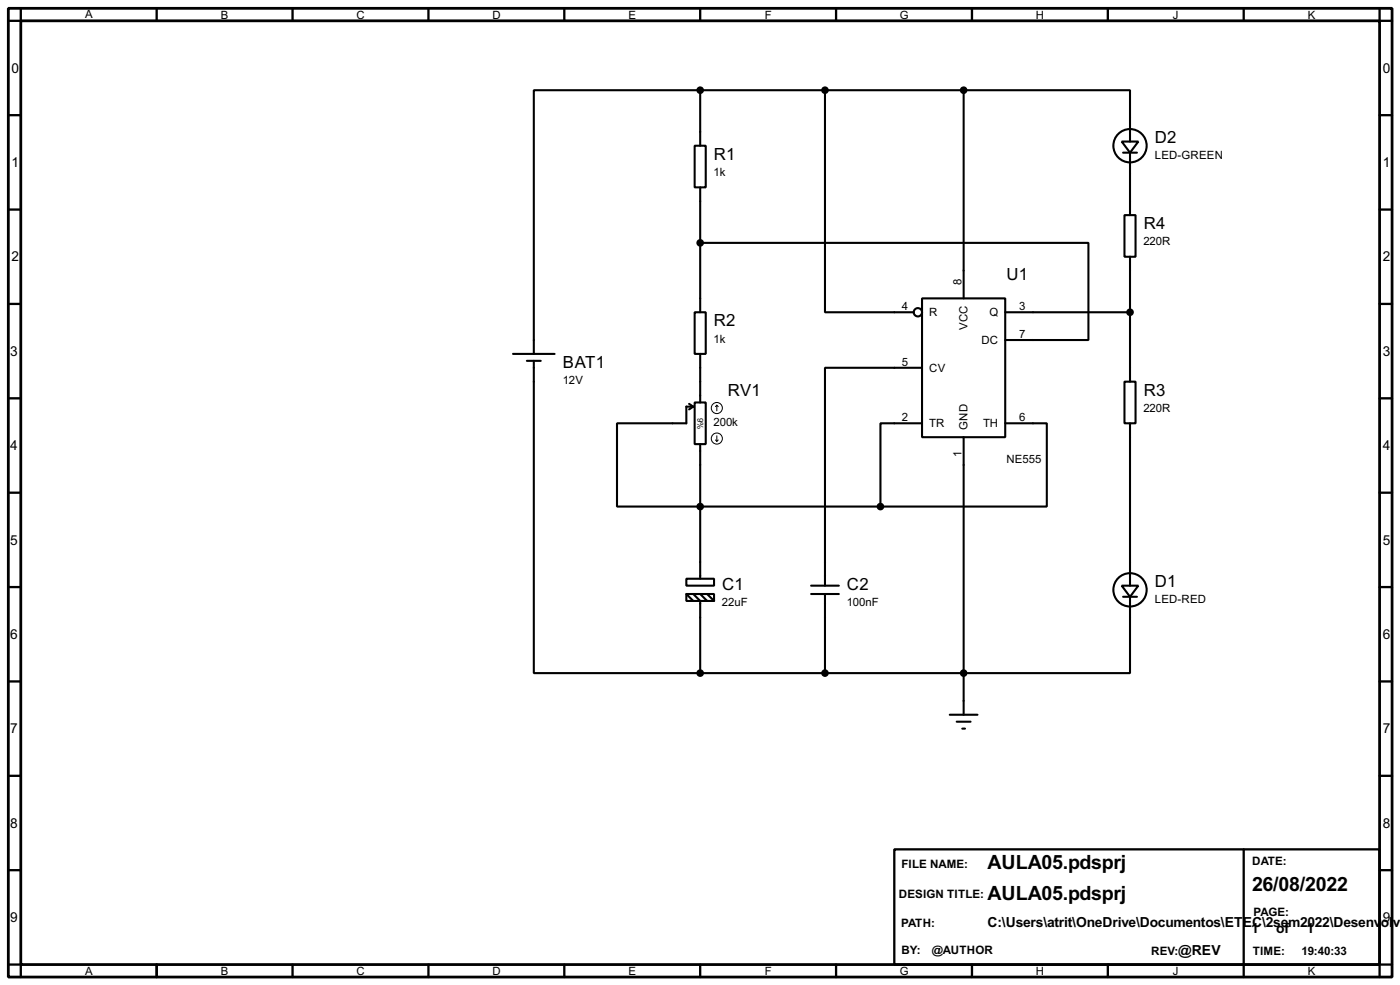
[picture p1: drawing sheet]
<svg xmlns="http://www.w3.org/2000/svg" width="256mm" height="180mm" viewBox="0 0 256 180" stroke-linecap="round" stroke-linejoin="round" font-family="sans-serif">
<path d="M1.5 1.5h253.5v177.3h-253.5zM3.8 3.8h248.9v172.7h-248.9z" fill="none" stroke="#000" stroke-width=".51"/>
<g fill="none" stroke="#000" stroke-width=".42">
<path d="M3.8 1.5v2.3h-2.3M28.7 1.5v2.3M53.6 1.5v2.3M78.5 1.5v2.3M103.4 1.5v2.3M128.3 1.5v2.3M153.2 1.5v2.3M178.1 1.5v2.3M202.9 1.5v2.3M227.8 1.5v2.3M252.7 1.5v2.3h2.3M1.5 21.1h2.3"/>
<path d="M1.5 38.4h2.3M252.7 21.1h2.3M252.7 38.4h2.3M1.5 55.6h2.3M252.7 55.6h2.3M1.5 72.9h2.3M252.7 72.9h2.3M1.5 90.2h2.3M252.7 90.2h2.3M1.5 107.4h2.3M252.7 107.4h2.3M1.5 124.7h2.3"/>
<path d="M252.7 124.7h2.3M1.5 142h2.3M1.5 159.3h2.3M163.8 155.4h88.9v21.1h-88.9zM227.8 155.4v23.4M252.7 142h2.3M252.7 159.3h2.3M1.5 176.5h2.3v2.3M28.7 176.5v2.3M53.6 176.5v2.3M78.5 176.5v2.3M103.4 176.5v2.3"/>
<path d="M128.3 176.5v2.3M153.2 176.5v2.3M178.1 176.5v2.3M202.9 176.5v2.3M255 176.5h-2.3v2.3"/>
</g>
<g fill="none" stroke="#000" stroke-width=".38">
<path d="M128.3 16.5h-30.5v48.3M128.3 16.5v10.2M128.3 16.5h48.2M151.1 16.5v40.6h16.3M176.5 16.5h30.5v9.4M176.5 16.5v38.1M127.3 26.7h2v7.6h-2zM128.3 34.3v22.8M205.5 25.9h3l-1.5 2zM205.7 27.9h2.6M206 39.4h2v7.6h-2zM207 27.9v11.5"/>
<path d="M127.3 57.1h2v7.7h-2zM128.3 44.4h71.1v17.8h-15.3M168.9 54.6h15.2v25.4h-15.2zM184.1 57.1h22.9M207 47v22.8M94 64.8h7.6M96.5 66h2.6M97.8 66v57.2h30.5M126.2 73.9l.8 .5M127 74.4h-1.3v3.1h-12.7v15.2h48.3M127 74.4l-.8 .5M127.3 73.7h2v7.6h-2z"/>
<path d="M128.3 64.8v8.9M168.9 77.5h-7.6v15.2M168.9 67.3h-17.8v39.9M184.1 77.5h7.7v15.2h-30.5M206 69.8h2v7.7h-2zM207 77.5v29.7M128.3 81.3v24.6M176.5 80v50.8M125.7 105.9h5.1v1.3h-5.1zM125.7 108.7h5.1v1.3h-5.1zM125.7 108.7l1.3 1.3M127 108.7l1.3 1.3v13.2"/>
<path d="M128.3 108.7l1.2 1.3M129.5 108.7l1.3 1.3M148.6 108.7h5.1M148.6 107.2h5.1M151.1 108.7v14.5M205.5 107.2h3l-1.5 2zM205.7 109.2h2.6M207 109.2v14h-78.7M174 130.8h5.1M175.3 132.1h2.5M176.3 133.3h.5"/>
<circle cx="207" cy="26.7" r="3"/>
<circle cx="168.1" cy="57.2" r=".76"/>
<circle cx="207" cy="108" r="3"/>
</g>
<g fill="#000" stroke="#000" stroke-width=".38">
<circle cx="128.3" cy="16.5" r=".51"/>
<circle cx="151.1" cy="16.5" r=".51"/>
<circle cx="176.5" cy="16.5" r=".51"/>
<circle cx="128.3" cy="44.4" r=".51"/>
<circle cx="207" cy="57.1" r=".51"/>
<circle cx="128.3" cy="92.7" r=".51"/>
<circle cx="161.3" cy="92.7" r=".51"/>
<circle cx="128.3" cy="123.2" r=".51"/>
<circle cx="151.1" cy="123.2" r=".51"/>
<circle cx="176.5" cy="123.2" r=".51"/>
</g>
<g fill="none" stroke="#000" stroke-width=".18">
<path d="M131.3 74.2v1M131.3 79.8v1M131.3 74.2l.3 .2M131.3 74.2l-.2 .2M131.1 80.5l.2 .3M131.6 80.5l-.3 .3"/>
<circle cx="131.3" cy="74.7" r="1.02"/>
<circle cx="131.3" cy="80.3" r="1.02"/>
</g>
<g font-size="4">
<text x="180.9" y="159">AULA05.pdsprj</text>
<text x="180.9" y="164.8">AULA05.pdsprj</text>
<text x="229.4" y="163.1">26/08/2022</text>
</g>
<g font-size="3.4">
<text x="130.8" y="29.3">R1</text>
<text x="211.6" y="26.2">D2</text>
<text x="209.5" y="42">R4</text>
<text x="184.4" y="51.3">U1</text>
<text x="130.8" y="59.7">R2</text>
<text x="103.1" y="67.4">BAT1</text>
<text x="133.3" y="72.4">RV1</text>
<text x="209.5" y="72.4">R3</text>
<text x="132.3" y="107.9">C1</text>
<text x="155.2" y="107.9">C2</text>
<text x="211.6" y="107.4">D1</text>
</g>
<g font-size="2.8">
<text x="2.1" y="13.3">0</text>
<text x="253.3" y="13.3">0</text>
<text x="2.1" y="30.6">1</text>
<text x="253.3" y="30.6">1</text>
<text x="2.1" y="47.8">2</text>
<text x="253.3" y="47.8">2</text>
<text x="1.9" y="65.1">3</text>
<text x="253.3" y="65.1">3</text>
<text x="1.9" y="82.4">4</text>
<text x="253.3" y="82.4">4</text>
<text x="1.9" y="99.7">5</text>
<text x="253.3" y="99.7">5</text>
<text x="1.9" y="116.9">6</text>
<text x="253.3" y="116.9">6</text>
<text x="1.9" y="134.2">7</text>
<text x="253.3" y="134.2">7</text>
<text x="1.9" y="151.5">8</text>
<text x="253.3" y="151.5">8</text>
<text x="1.9" y="168.7">9</text>
<text x="180.9" y="169.7">C:\Users\atrit\OneDrive\Documentos\ETEC\2sem2022\Desenv</text>
<text x="229.2" y="170.7">1</text>
<text x="233.8" y="170.7">of</text>
<text x="239.4" y="170.7">1</text>
<text x="253" y="169.7">ol</text>
<text x="253.3" y="168.7">9</text>
<text x="255.1" y="169.7">vi</text>
<text x="215.9" y="174.8">@REV</text>
</g>
<g font-size="2.4">
<text x="165.1" y="158.8">FILE NAME:</text>
<text x="229.4" y="158.3">DATE:</text>
<text x="164.7" y="164.3">DESIGN TITLE:</text>
<text x="229.7" y="167.7">PAGE:</text>
<text x="165.1" y="169.6">PATH:</text>
<text x="165.1" y="174.6">BY:</text>
<text x="170.7" y="174.6">@AUTHOR</text>
<text x="210.9" y="174.7">REV:</text>
<text x="229.5" y="174.7">TIME:</text>
<text x="238.4" y="174.7">19:40:33</text>
</g>
<g font-size="2.3">
<text x="15.6" y="3.3">A</text>
<text x="40.5" y="3.5">B</text>
<text x="65.3" y="3.5">C</text>
<text x="90.2" y="3.5">D</text>
<text x="115.1" y="3.5">E</text>
<text x="140.1" y="3.5">F</text>
<text x="164.8" y="3.5">G</text>
<text x="189.8" y="3.5">H</text>
<text x="214.9" y="3.5">J</text>
<text x="239.6" y="3.5">K</text>
<text x="211.5" y="29.2">LED-GREEN</text>
<text x="130.7" y="32.2">1k</text>
<text x="209.5" y="44.9">220R</text>
<text x="176.1" y="52.1" transform="rotate(-90 176.1 52.1)">8</text>
<text x="165.2" y="56.8">4</text>
<text x="170.2" y="57.9">R</text>
<text x="181.3" y="57.9">Q</text>
<text x="186.7" y="56.8">3</text>
<text x="130.7" y="62.7">1k</text>
<text x="177.2" y="60.4" transform="rotate(-90 177.2 60.4)">VCC</text>
<text x="179.8" y="62.9">DC</text>
<text x="186.7" y="61.8">7</text>
<text x="103.1" y="70.3">12V</text>
<text x="165.2" y="66.9">5</text>
<text x="170.2" y="68">CV</text>
<text x="130.7" y="77.9">200k</text>
<text x="165.2" y="77.1">2</text>
<text x="186.7" y="77.1">6</text>
<text x="209.5" y="75.4">220R</text>
<text x="170.2" y="78.2">TR</text>
<text x="176.1" y="83.7" transform="rotate(-90 176.1 83.7)">1</text>
<text x="177.2" y="78.7" transform="rotate(-90 177.2 78.7)">GND</text>
<text x="180.1" y="78.2">TH</text>
<text x="184.4" y="84.7">NE555</text>
<text x="132.2" y="110.9">22uF</text>
<text x="155.1" y="110.9">100nF</text>
<text x="211.5" y="110.4">LED-RED</text>
<text x="15.6" y="178.5">A</text>
<text x="40.5" y="178.5">B</text>
<text x="65.3" y="178.5">C</text>
<text x="90.2" y="178.5">D</text>
<text x="115.1" y="178.5">E</text>
<text x="140.1" y="178.5">F</text>
<text x="164.8" y="178.5">G</text>
<text x="189.8" y="178.5">H</text>
<text x="214.9" y="178.5">J</text>
<text x="239.6" y="178.5">K</text>
</g>
<text font-size="1.7" x="127.8" y="76.5" transform="rotate(90 127.8 76.5)">9%</text>
</svg>
